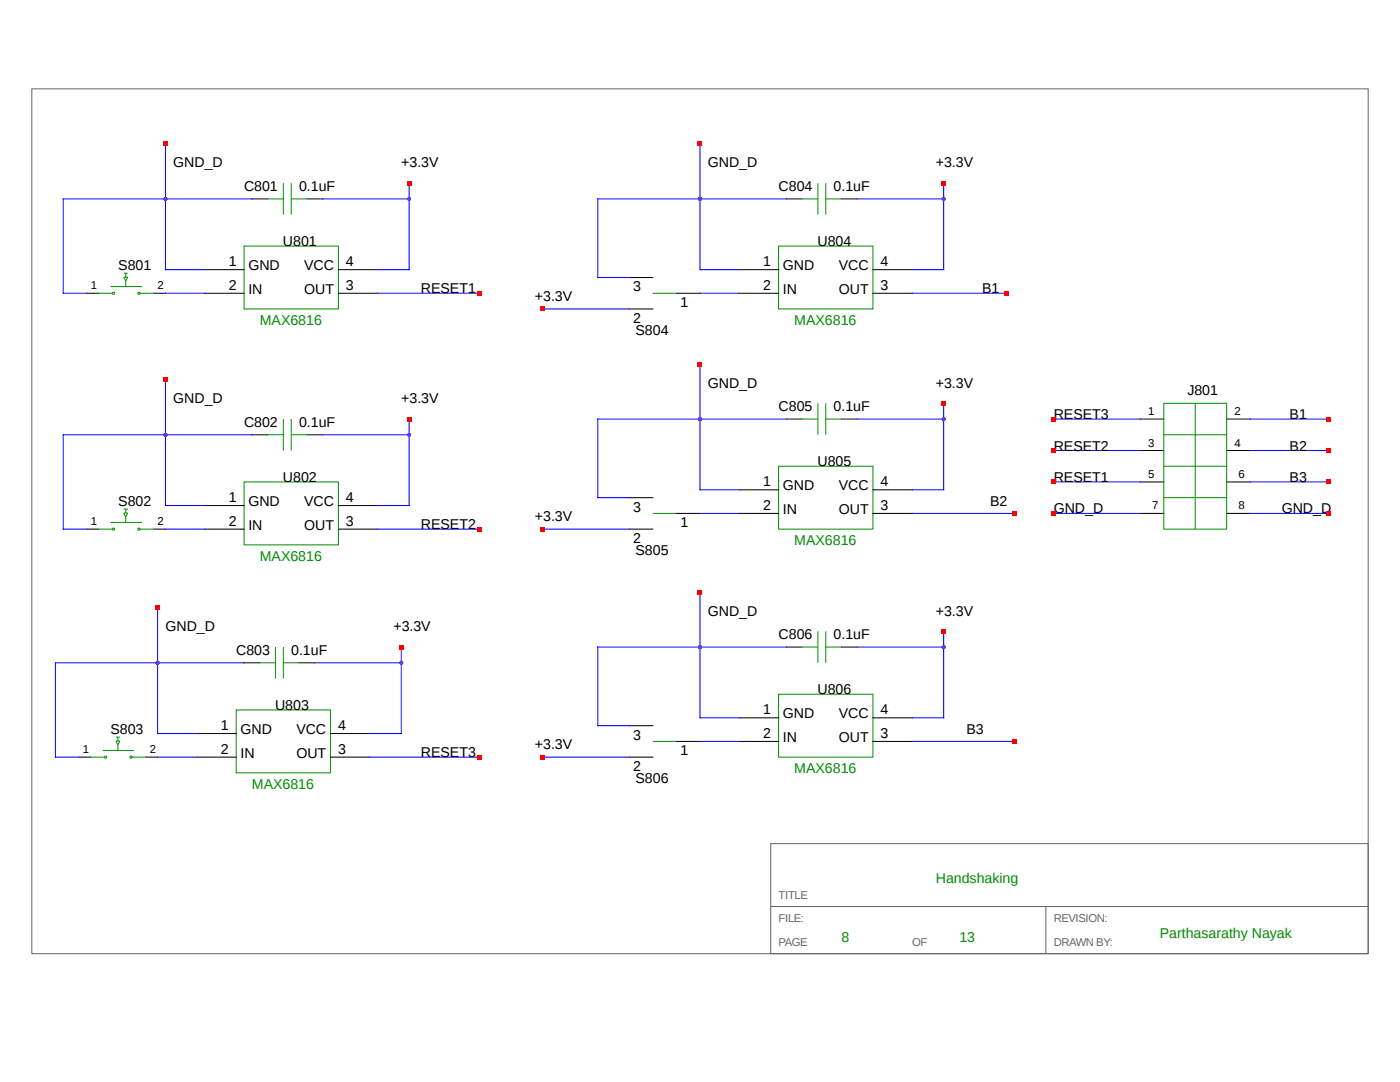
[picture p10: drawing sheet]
<svg xmlns="http://www.w3.org/2000/svg" width="279mm" height="216mm" viewBox="0 0 279 216" stroke-linecap="round" stroke-linejoin="round" font-family="sans-serif">
<path d="M6.3 17.7h266.7v172.6h-266.7zM153.8 168.3h119.2v22h-119.2zM153.8 180.9h119.2M208.7 180.9v9.4" fill="none" stroke="#666" stroke-width=".2"/>
<g fill="none" stroke="#008b00" stroke-width=".2">
<path d="M53.4 39.7h3.2M56.6 36.6v6.2M58.1 36.6v6.2M58.1 39.7h3.2M160.1 39.7h3.1M163.2 36.6v6.2M164.8 39.7h3.1M164.8 36.6v6.2M19.7 58.5h2.7M22 57.2h6.3M22.5 58.4h.3v.3h-.3zM24.7 54.5h.8"/>
<path d="M24.7 55.3h.8l-.4 .8zM25.1 54.5v.8M25.1 56.1v1.1M27.6 58.4h.3v.3h-.3zM27.9 58.5h2.8M48.7 49.1h18.8v12.6h-18.8zM130.3 58.5h4.7M155.4 49.1h18.8v12.6h-18.8zM48.7 96.2h18.8v12.5h-18.8zM53.4 86.8h3.2M56.6 83.6v6.3M58.1 83.6v6.3"/>
<path d="M58.1 86.8h3.2M155.4 93h18.8v12.6h-18.8zM160.1 83.6h3.1M163.2 80.5v6.3M164.8 80.5v6.3M164.8 83.6h3.1M232.3 80.5h12.5v25.1h-12.5zM232.3 86.8h12.5M232.3 93h12.5M232.3 99.3h12.5M238.5 80.5v25.1M19.7 105.6h2.7"/>
<path d="M22 104.2h6.3M22.5 105.4h.3v.3h-.3zM24.7 101.6h.8M24.7 102.4h.8l-.4 .8zM25.1 101.6v.8M25.1 103.2v1M27.6 105.4h.3v.3h-.3zM27.9 105.6h2.8M130.3 102.4h4.7M51.8 132.3h3.2M55 129.1v6.3M56.6 129.1v6.3"/>
<path d="M56.6 132.3h3.1M155.4 138.5h18.8v12.6h-18.8zM160.1 129.1h3.1M163.2 126v6.3M164.8 126v6.3M164.8 129.1h3.1M18.1 151.1h2.8M20.5 149.7h6.2M20.9 150.9h.3v.3h-.3zM23.1 147.1h.8M23.1 147.9h.8l-.4 .7zM23.5 147.1v.8"/>
<path d="M23.5 148.6v1.1M26 150.9h.3v.3h-.3zM26.4 151.1h2.7M47.1 141.7h18.9v12.5h-18.9zM130.3 147.9h4.7"/>
</g>
<g fill="none" stroke="#000" stroke-width=".2">
<path d="M50.3 39.7h3.1M61.3 39.7h3.1M157 39.7h3.1M167.9 39.7h3.2M17.3 58.5h2.4M30.7 58.5h2.3M40.9 53.8h7.8M40.9 58.5h7.8M67.5 53.8h7.9M67.5 58.5h7.9M125.6 55.4h4.7M135 58.5h4.7"/>
<path d="M147.5 53.8h7.9M147.5 58.5h7.9M174.2 53.8h7.9M174.2 58.5h7.9M125.6 61.7h4.7M50.3 86.8h3.1M61.3 86.8h3.1M125.6 99.3h4.7M147.5 97.7h7.9M157 83.6h3.1M167.9 83.6h3.2M174.2 97.7h7.9"/>
<path d="M227.6 83.6h4.7M227.6 89.9h4.7M227.6 96.2h4.7M244.8 83.6h4.7M244.8 89.9h4.7M244.8 96.2h4.7M17.3 105.6h2.4M30.7 105.6h2.3M40.9 100.9h7.8M40.9 105.6h7.8M67.5 100.9h7.9M67.5 105.6h7.9"/>
<path d="M125.6 105.6h4.7M135 102.4h4.7M147.5 102.4h7.9M174.2 102.4h7.9M227.6 102.4h4.7M244.8 102.4h4.7M48.7 132.3h3.1M59.7 132.3h3.1M157 129.1h3.1M167.9 129.1h3.2M15.8 151.1h2.3M29.1 151.1h2.4"/>
<path d="M39.3 146.4h7.8M39.3 151.1h7.8M66 146.4h7.8M66 151.1h7.8M125.6 151.1h4.7M125.6 144.8h4.7M135 147.9h4.7M147.5 143.2h7.9M147.5 147.9h7.9M174.2 143.2h7.9M174.2 147.9h7.9"/>
</g>
<g fill="none" stroke="#00f" stroke-width=".2">
<path d="M33 28.7v25.1h7.9M50.3 39.7h-37.7v18.8h4.7M64.4 39.7h17.3M81.7 36.6v17.2h-6.3M139.7 28.7v25.1h7.8M157 39.7h-37.7v15.7h6.3M171.1 39.7h17.2M188.3 36.6v17.2h-6.2M33 58.5h7.9M75.4 58.5h20.4M139.7 58.5h7.8M182.1 58.5h18.8"/>
<path d="M33 75.8v25.1h7.9M108.3 61.7h17.3M139.7 72.6v25.1h7.8M50.3 86.8h-37.7v18.8h4.7M64.4 86.8h17.3M81.7 83.6v17.3h-6.3M157 83.6h-37.7v15.7h6.3M171.1 83.6h17.2M188.3 80.5v17.2h-6.2M210.3 83.6h17.3M210.3 89.9h17.3M210.3 96.2h17.3"/>
<path d="M249.5 83.6h15.7M249.5 89.9h15.7M249.5 96.2h15.7M33 105.6h7.9M75.4 105.6h20.4M108.3 105.6h17.3M139.7 118.1v25.1h7.8M139.7 102.4h7.8M182.1 102.4h20.4M210.3 102.4h17.3M249.5 102.4h15.7M31.5 121.3v25.1h7.8"/>
<path d="M48.7 132.3h-37.6v18.8h4.7M62.8 132.3h17.3M80.1 129.1v17.3h-6.3M157 129.1h-37.7v15.7h6.3M171.1 129.1h17.2M188.3 126v17.2h-6.2M31.5 151.1h7.8M73.8 151.1h22M108.3 151.1h17.3M139.7 147.9h7.8M182.1 147.9h20.4"/>
</g>
<circle cx="33" cy="39.7" r=".4" fill="#a020f0"/>
<path d="M32.5 28.2h1v1h-1z" fill="#f00"/>
<circle cx="81.7" cy="39.7" r=".4" fill="#a020f0"/>
<path d="M81.2 36.1h.9v.9h-.9z" fill="#f00"/>
<g fill="#a020f0">
<circle cx="81.7" cy="39.7" r=".4"/>
<circle cx="33" cy="39.7" r=".4"/>
<circle cx="33" cy="86.8" r=".4"/>
</g>
<path d="M32.5 75.3h1v.9h-1z" fill="#f00"/>
<circle cx="81.7" cy="86.8" r=".4" fill="#a020f0"/>
<path d="M81.2 83.1h.9v1h-.9z" fill="#f00"/>
<g fill="#a020f0">
<circle cx="81.7" cy="86.8" r=".4"/>
<circle cx="33" cy="86.8" r=".4"/>
<circle cx="31.4" cy="132.3" r=".4"/>
</g>
<path d="M31 120.8h.9v.9h-.9z" fill="#f00"/>
<circle cx="80.1" cy="132.3" r=".4" fill="#a020f0"/>
<path d="M79.6 128.6h1v1h-1z" fill="#f00"/>
<g fill="#a020f0">
<circle cx="80.1" cy="132.3" r=".4"/>
<circle cx="31.4" cy="132.3" r=".4"/>
<circle cx="139.7" cy="39.7" r=".4"/>
</g>
<path d="M139.2 28.2h1v1h-1z" fill="#f00"/>
<circle cx="188.3" cy="39.7" r=".4" fill="#a020f0"/>
<path d="M187.9 36.1h.9v.9h-.9z" fill="#f00"/>
<g fill="#a020f0">
<circle cx="188.3" cy="39.7" r=".4"/>
<circle cx="139.7" cy="39.7" r=".4"/>
</g>
<path d="M107.9 61.2h.9v.9h-.9z" fill="#f00"/>
<circle cx="139.7" cy="83.6" r=".4" fill="#a020f0"/>
<path d="M139.2 72.2h1v.9h-1z" fill="#f00"/>
<circle cx="188.3" cy="83.6" r=".4" fill="#a020f0"/>
<path d="M187.9 80h.9v1h-.9z" fill="#f00"/>
<g fill="#a020f0">
<circle cx="188.3" cy="83.6" r=".4"/>
<circle cx="139.7" cy="83.6" r=".4"/>
</g>
<path d="M107.9 105.1h.9v1h-.9z" fill="#f00"/>
<circle cx="139.7" cy="129.1" r=".4" fill="#a020f0"/>
<path d="M139.2 117.7h1v.9h-1z" fill="#f00"/>
<circle cx="188.3" cy="129.1" r=".4" fill="#a020f0"/>
<path d="M187.9 125.5h.9v.9h-.9z" fill="#f00"/>
<g fill="#a020f0">
<circle cx="188.3" cy="129.1" r=".4"/>
<circle cx="139.7" cy="129.1" r=".4"/>
</g>
<g fill="#f00">
<path d="M107.9 150.6h.9v.9h-.9z"/>
<path d="M209.8 83.1h1v1h-1z"/>
<path d="M209.8 89.4h1v1h-1z"/>
<path d="M209.8 95.7h1v.9h-1z"/>
<path d="M209.8 102h1v.9h-1z"/>
<path d="M264.7 83.1h1v1h-1z"/>
<path d="M264.7 89.4h1v1h-1z"/>
<path d="M264.7 95.7h1v.9h-1z"/>
<path d="M264.7 102h1v.9h-1z"/>
<path d="M95.3 58h.9v1h-.9z"/>
<path d="M95.3 105.1h.9v1h-.9z"/>
<path d="M95.3 150.6h.9v.9h-.9z"/>
<path d="M200.4 58h1v1h-1z"/>
<path d="M202 102h.9v.9h-.9z"/>
<path d="M202 147.5h.9v.9h-.9z"/>
</g>
<g font-size="2.8">
<text x="34.6" y="33.4">GND_D</text>
<text x="80.1" y="33.4">+3.3V</text>
<text x="141.3" y="33.4">GND_D</text>
<text x="186.8" y="33.4">+3.3V</text>
<text x="48.7" y="38.1">C801</text>
<text x="59.7" y="38.1">0.1uF</text>
<text x="155.4" y="38.1">C804</text>
<text x="166.4" y="38.1">0.1uF</text>
<text x="23.6" y="53.8">S801</text>
<text x="45.6" y="53.1">1</text>
<text x="49.6" y="53.9">GND</text>
<text x="56.5" y="49.1">U801</text>
<text x="60.7" y="53.9">VCC</text>
<text x="69" y="53.1">4</text>
<text x="152.3" y="53.1">1</text>
<text x="156.3" y="53.9">GND</text>
<text x="163.2" y="49.1">U804</text>
<text x="167.4" y="53.9">VCC</text>
<text x="175.7" y="53.1">4</text>
<text x="45.6" y="57.8">2</text>
<text x="49.6" y="58.6">IN</text>
<text x="60.7" y="58.6">OUT</text>
<text x="69" y="57.8">3</text>
<text x="84" y="58.5">RESET1</text>
<text x="126.4" y="58.1">3</text>
<text x="152.3" y="57.8">2</text>
<text x="156.3" y="58.6">IN</text>
<text x="167.4" y="58.6">OUT</text>
<text x="175.7" y="57.8">3</text>
<text x="196" y="58.5">B1</text>
<text x="106.8" y="60.1">+3.3V</text>
<text x="126.4" y="64.4">2</text>
<text x="135.8" y="61.2">1</text>
<text x="126.8" y="66.8">S804</text>
<text x="141.3" y="77.3">GND_D</text>
<text x="186.8" y="77.3">+3.3V</text>
<text x="34.6" y="80.5">GND_D</text>
<text x="80.1" y="80.5">+3.3V</text>
<text x="155.4" y="82.1">C805</text>
<text x="166.4" y="82.1">0.1uF</text>
<text x="210.3" y="83.6">RESET3</text>
<text x="237" y="78.9">J801</text>
<text x="257.4" y="83.6">B1</text>
<text x="48.7" y="85.2">C802</text>
<text x="59.7" y="85.2">0.1uF</text>
<text x="210.3" y="89.9">RESET2</text>
<text x="257.4" y="89.9">B2</text>
<text x="163.2" y="93.1">U805</text>
<text x="23.6" y="100.9">S802</text>
<text x="45.6" y="100.2">1</text>
<text x="49.6" y="101">GND</text>
<text x="56.5" y="96.2">U802</text>
<text x="60.7" y="101">VCC</text>
<text x="69" y="100.2">4</text>
<text x="152.3" y="97">1</text>
<text x="152.3" y="101.7">2</text>
<text x="156.3" y="97.8">GND</text>
<text x="167.4" y="97.8">VCC</text>
<text x="175.7" y="97">4</text>
<text x="175.7" y="101.7">3</text>
<text x="197.6" y="100.9">B2</text>
<text x="210.3" y="96.2">RESET1</text>
<text x="257.4" y="96.2">B3</text>
<text x="45.6" y="104.9">2</text>
<text x="49.6" y="105.7">IN</text>
<text x="60.7" y="105.7">OUT</text>
<text x="69" y="104.9">3</text>
<text x="84" y="105.6">RESET2</text>
<text x="106.8" y="104">+3.3V</text>
<text x="126.4" y="102.1">3</text>
<text x="135.8" y="105.2">1</text>
<text x="156.3" y="102.5">IN</text>
<text x="167.4" y="102.5">OUT</text>
<text x="210.3" y="102.4">GND_D</text>
<text x="255.8" y="102.4">GND_D</text>
<text x="126.4" y="108.3">2</text>
<text x="126.8" y="110.7">S805</text>
<text x="33" y="126">GND_D</text>
<text x="78.5" y="126">+3.3V</text>
<text x="141.3" y="122.8">GND_D</text>
<text x="186.8" y="122.8">+3.3V</text>
<text x="47.1" y="130.7">C803</text>
<text x="58.1" y="130.7">0.1uF</text>
<text x="155.4" y="127.5">C806</text>
<text x="166.4" y="127.5">0.1uF</text>
<text x="54.9" y="141.7">U803</text>
<text x="152.3" y="142.5">1</text>
<text x="156.3" y="143.3">GND</text>
<text x="163.2" y="138.6">U806</text>
<text x="167.4" y="143.3">VCC</text>
<text x="175.7" y="142.5">4</text>
<text x="22" y="146.4">S803</text>
<text x="44.1" y="145.7">1</text>
<text x="48" y="146.5">GND</text>
<text x="59.1" y="146.5">VCC</text>
<text x="67.5" y="145.7">4</text>
<text x="106.8" y="149.5">+3.3V</text>
<text x="126.4" y="147.6">3</text>
<text x="152.3" y="147.2">2</text>
<text x="156.3" y="148">IN</text>
<text x="167.4" y="148">OUT</text>
<text x="175.7" y="147.2">3</text>
<text x="192.9" y="146.4">B3</text>
<text x="44.1" y="150.4">2</text>
<text x="48" y="151.2">IN</text>
<text x="59.1" y="151.2">OUT</text>
<text x="67.5" y="150.4">3</text>
<text x="84" y="151.1">RESET3</text>
<text x="126.4" y="153.8">2</text>
<text x="135.8" y="150.7">1</text>
<text x="126.8" y="156.2">S806</text>
</g>
<g font-size="2.8" fill="#008b00">
<text x="51.8" y="64.8">MAX6816</text>
<text x="158.5" y="64.8">MAX6816</text>
<text x="51.8" y="111.9">MAX6816</text>
<text x="158.5" y="108.7">MAX6816</text>
<text x="158.5" y="154.2">MAX6816</text>
<text x="50.3" y="157.4">MAX6816</text>
<text x="186.8" y="176.2">Handshaking</text>
<text x="167.9" y="187.9">8</text>
<text x="191.5" y="187.9">13</text>
<text x="231.5" y="187.2">Parthasarathy Nayak</text>
</g>
<g font-size="2.3">
<text x="18.1" y="57.7">1</text>
<text x="31.5" y="57.7">2</text>
<text x="229.1" y="82.8">1</text>
<text x="246.4" y="82.8">2</text>
<text x="229.1" y="89.1">3</text>
<text x="246.4" y="89.1">4</text>
<text x="229.1" y="95.4">5</text>
<text x="247.2" y="95.4">6</text>
<text x="229.9" y="101.7">7</text>
<text x="247.2" y="101.7">8</text>
<text x="18.1" y="104.8">1</text>
<text x="31.5" y="104.8">2</text>
<text x="16.5" y="150.3">1</text>
<text x="29.9" y="150.3">2</text>
</g>
<g font-size="2.3" fill="#666">
<text x="155.4" y="179.3">TITLE</text>
<text x="155.4" y="184">FILE:</text>
<text x="210.3" y="184">REVISION:</text>
<text x="155.4" y="188.7">PAGE</text>
<text x="182" y="188.7">OF</text>
<text x="210.3" y="188.7">DRAWN BY:</text>
</g>
</svg>
